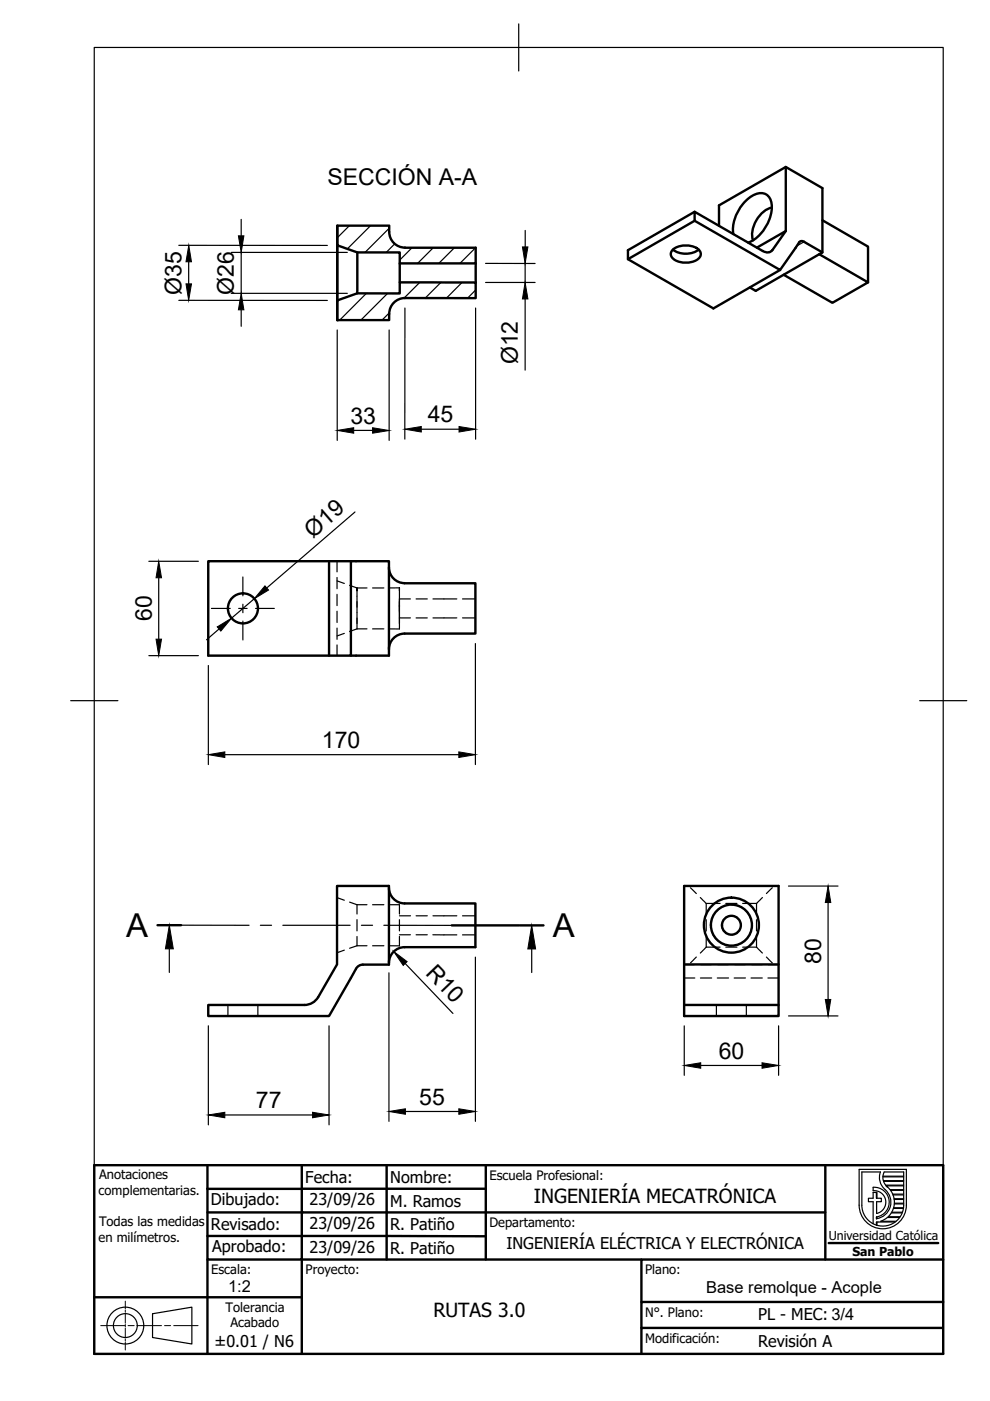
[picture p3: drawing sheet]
<svg xmlns="http://www.w3.org/2000/svg" width="210mm" height="297mm" viewBox="0 0 210 297" stroke-linecap="round" stroke-linejoin="round" font-family="sans-serif">
<!-- layer: Visible -->
<g fill="none" stroke="#000" stroke-width=".51">
<path d="M166.6 35.4l-14.2 8.1v4.4M71.5 52v11.7M71.5 47.8v20.1M75.8 53.5l-.1 8.7M84.8 55.8v4.1M85.9 52.5a3.3 3.3 0 0 1-3.4-3.3v-1.4h-11v4.2l4.3 1.5h9v2.3h16.1v-3.3h-15M100.9 55.8v4.1M142.7 52.9a4.7 4.7 0 0 0 5.4 0M142.7 52.9a4.4 4.4 0 0 1 5.7 .4 1.56 1.56 0 0 1-1.3 2.1 4.3 4.3 0 0 1-4.7-.9 1.19 1.19 0 0 1 .3-1.6zM147.3 44.9l-14.2 8.2v1.9l18.2 10.4 14.1-8.2M147.3 46.8l-14.2 8.2M155.5 49.6a8.4 8.4 0 0 1 5.2-8.6 2.45 2.45 0 0 1 2.9 3 8.7 8.7 0 0 1-5 7.4"/>
<path d="M163.7 44a6 6 0 0 0-4 6.9M166.6 49l-6.1 3.5M173.7 53.9l10.3 6-7.5 4.3-10.3-5.9M174.4 53.5l-3.9-2.2a.73 .73 0 0 0-1.1 .1l-4 5.8-18.1-10.4v-1.9l14.4 8.3a1.52 1.52 0 0 0 2.1-.2l2.8-4v-13.6l7.8 4.5v13.6l-14.2 8.2-1.2-.8M174.4 46.7l9.6 5.6v7.6M71.5 63.7l4.2-1.5h9.1v-2.3h16.1v3.3h-15a3.4 3.4 0 0 0-3.4 3.3v1.4h-11zM69.8 119v20M74.4 119h-30.2v20h30.2v-20h8.1v20h-8.1M82.5 120.3a3.3 3.3 0 0 0 3.3 3.3M85.8 123.7h15v10.6h-15M85.8 134.3a3.3 3.3 0 0 0-3.3 3.4M82.5 188.2a3.3 3.3 0 0 0 3.3 3.3"/>
<path d="M85.8 191.5h15v9.3h-15M145.1 187.8h20v27.6h-20zM67.5 211.4a3.3 3.3 0 0 1-2.9 1.7h-20.4v2.3h25.6l5.7-10 .5-.5 1-.4h5.5v-16.7h-11v16.7l-4 6.9M85.8 200.8a3.3 3.3 0 0 0-3.3 3.3M145.1 204.5h20M145.1 213.1h20"/>
<circle cx="51.5" cy="129" r="3.2"/>
<circle cx="155.1" cy="196.1" r="5.8"/>
<circle cx="155.1" cy="196.2" r="2"/>
<circle cx="155.1" cy="196.1" r="4.4"/>
</g>
<!-- layer: Hidden -->
<g fill="none" stroke="#000" stroke-width=".25">
<path d="M71.5 119v2.2M71.5 122.4v2.4M71.5 126v2.4M71.5 129.6v2.4M71.5 133.2v2.4M71.5 136.7v2.3M71.5 123.2l1.5 .5M73 134.3l-1.5 .5M74.1 124.1l1.6 .6h2.1M75.7 131v2.3M75.7 127.6v4.6M75.7 125.3v-.6v4"/>
<path d="M75.7 133.3l-1.6 .6M75.7 133.3h2.1M79 124.7h2.4M79 133.3h2.4M84.7 128.3v2.7M84.7 131v2.4l-2.1-.1M84.7 127.5v4.7M84.7 125.2v-.6v4.1M84.7 131h2.3M84.7 124.6l-2.1 .1M87 127h-2.3v2.7M88.2 127h2.4"/>
<path d="M88.2 131h2.4M91.8 127h5.1M91.8 131h5.1M98.1 127h2.7M98.1 131h2.7M71.5 190.3l1.5 .6M74.1 191.3l1.6 .5M75.7 191.8v2M75.7 195v2.4M75.7 198.6v1.9M75.7 191.8h2.1M79 191.8h2.4"/>
<path d="M82.6 191.8h2.1v2M84.7 195v2.4M84.7 198.6v1.9h-2.1M84.7 194.2h2.3M84.7 198.2h2.3M88.2 194.2h2.4M88.2 198.2h2.4M91.8 198.2h5.1M91.8 194.2h5.1M98.1 194.2h2.7M98.1 198.2h2.7M146.4 188.2l1.2 1.2"/>
<path d="M148.5 190.3l1.2 1.2v2.3M149.7 195v2.4M149.7 198.6v2.2M149.7 191.5h3M150.9 197.3l.4 1.1 .7 .8M151.3 194l-.4 1-.2 1.2M152.9 199.9l.7 .4 1.4 .2M153.1 196.2l.2 1 .8 .7M153.9 191.5h2.4M153.9 192l-.8 .3-1.1 .8M155.1 194.2l-1.1 .3-.7 .7M155.1 191.8l.9 .1 1.2 .5"/>
<path d="M156.1 194.4l.6 .6 .4 1.2M156.8 197.2l-.8 .8-.9 .2M157.5 191.5h2.9M158.1 193.1l.7 .8 .5 1.2M158.1 199.2l-1 .8-.9 .4M159.4 196.2l-.1 1.1-.5 1.1M160.4 191.5v2.3M160.4 195v2.4M160.4 198.6v2.2M161.6 190.3l-1.2 1.2M163.7 188.2l-1.2 1.2M48.3 213.1v2.3"/>
<path d="M54.7 213.1v2.3M73 201.5l-1.5 .5M75.7 200.5l-1.6 .5M75.7 200.5h2.1M79 200.5h2.4M145.1 207.4h2.2M145.1 204.5h2.2M147.6 202.9l-1.2 1.3M148.5 207.4h2.4M148.5 204.5h2.4M149.7 200.8l-1.2 1.3M149.7 200.8h3"/>
<path d="M151.9 213.1v2.3M152.1 207.4h2.4M152.1 204.5h2.4M153.9 200.8h2.4M155.7 207.4h2.4M155.7 204.5h2.4M157.5 200.8h2.9M158.2 213.1v2.3M159.2 207.4h2.4M159.2 204.5h2.4M160.4 200.8l1.2 1.3M162.5 202.9l1.2 1.3"/>
<path d="M162.8 207.4h2.3M162.8 204.5h2.3"/>
</g>
<!-- layer: Visible Narrow -->
<path d="M163.8 53l-.9 .5M170.5 51.3l-1.5 .8" fill="none" stroke="#000" stroke-width=".25"/>
<!-- layer: Visible -->
<circle cx="71.5" cy="67.9" r=".25" fill="#000"/>
<!-- layer: Title (ISO) -->
<g fill="none" stroke="#000" stroke-width=".51">
<path d="M20 247h180v40h-180zM44 252.1v14.9h20v-9.9h-20M44 252.1h20M44 247v5.1M64 252h39M64 252.1v5h111M64 247v5.1M82 247v20M103 252.1v14.9M103 247v5.1M175 247v20M20 275h44"/>
<path d="M44 262.1h59M44 267v20M136 267h-72v20M175.7 263.6h23.2M200 276h-64v5.5M200 267h-64v9M199.9 281.5h-63.9v5.5"/>
</g>
<circle cx="64" cy="257.1" r=".25" fill="#000"/>
<g fill="none" stroke="#000" stroke-width=".25">
<path d="M32.3 278.5l8.4-1.4v7.9l-8.4-1.4z"/>
<circle cx="26.6" cy="281" r="3.9"/>
<circle cx="26.6" cy="281" r="2.53"/>
</g>
<path d="M26.6 275.9v1.6M26.6 277.7v.5M26.6 278.5v2.1M21.4 281.1h5.1M26.6 280.8v.5M26.6 281.6v2M26.6 283.9v.5M26.6 284.6v1.6M27.2 281.1h1.2M29.1 281.1h5.1M34.9 281.1h1.3M36.8 281.1h5.2" fill="none" stroke="#000" stroke-width=".21"/>
<!-- layer: TITLEBLOCK -->
<g fill="none" stroke="#000" stroke-width=".25">
<path d="M182.2 247.9h10v7.6a5 5 0 0 1-5 5 5 5 0 0 1-5-5zM185.9 257.3v-2.5h1v-.8h-1v-1.2h-.8v1.2h-1v.8h1v4.7M185.9 258v.4M185.9 259.1v.7M185.9 257.3a2.44 2.44 0 0 0 1.9-2.8 2.44 2.44 0 0 0-2.7-2v-.8a3.2 3.2 0 0 1 3.4 2.8 3.2 3.2 0 0 1-2.6 3.5M187.2 249.4l.3-.9h4.1v.9h-4.4M187.3 250.3l-.1-.8h4.4v.8h-4.3M187.6 252.2a3.5 3.5 0 0 1 1.2 3.7 3.5 3.5 0 0 1-2.9 2.5M187.6 252.2a3.3 3.3 0 0 1-.9-3.7h-4v7a4.4 4.4 0 0 0 2.5 4 4.4 4.4 0 0 0 4.6-.4h-3.9M187.8 251.3l-.5-.8h4.3v.8h-3.8M187.9 251.4h3.7v.8h-2.9l-.6-.6M188.1 258.1l-1.4 .8h3.3l.8-.8h-2.6"/>
<path d="M189 257.2h2.3l-.4 .8h-2.6zM189.3 253.2h2.3v-.8h-2.8l.5 .8M189.3 253.3l2.3 .1v.8l-2-.1zM189.4 256.2h2.1l-.2 .8h-2.2zM189.6 255.3h2v.8h-2.1zM189.6 255.1v-.8h2v.8h-2"/>
</g>
<path d="M185.9 252.8v1.2M185.9 258v.4M185.9 259.1v.7M187.9 251.4l.2 .2" fill="none" stroke="#000" stroke-width=".36"/>
<!-- layer: BORDER -->
<path d="M20 10.1h180v276.9h-180zM110 5.1v10M15 148.6h10M195 148.6h10" fill="none" stroke="#000" stroke-width=".25"/>
<!-- layer: Smart Centers -->
<path d="M44.8 129h4M50.6 129h1.8M51.5 122.3v4M51.5 128.1v1.8M51.5 131.7v4M54.2 129h4" fill="none" stroke="#000" stroke-width=".25"/>
<!-- layer: Hatching -->
<g fill="none" stroke="#000" stroke-width=".25">
<path d="M74.1 47.9l-2.6 2.5M78.5 47.9l-4.9 4.9M82.5 48.4l-5.1 5.1M83.7 51.7l-1.8 1.8M87.4 52.5l-2.6 2.6M89 59.9l-3.3 3.3M91.8 52.5l-3.3 3.4M93.5 59.9l-3.3 3.3M96.3 52.5l-3.3 3.3M98 59.9l-3.3 3.3M100.8 52.5l-3.3 3.3M71.8 63.6l-.3 .3"/>
<path d="M77.7 62.2l-5.7 5.7M82.2 62.2l-5.7 5.7M82.5 66.4l-1.5 1.5M100.8 61.5l-1.7 1.7"/>
</g>
<!-- layer: Section Lines -->
<path d="M33.4 196.2h5M95.8 196.2h14.2M110.2 196.2h5" fill="none" stroke="#000" stroke-width=".51"/>
<path d="M38.4 196.2h14.4M55.2 196.2h2.4M60 196.2h14.2M76.6 196.2h2.4M81.4 196.2h14.4M110 196.2h.2M35.9 201.2v5M112.7 201.2v5" fill="none" stroke="#000" stroke-width=".25"/>
<path d="M35.9 196.2l.8 5h-1.6zM112.7 196.2l.9 5h-1.7z" fill="#000" stroke="#000" stroke-width=".21"/>
<!-- layer: FD_Dimensions -->
<g fill="none" stroke="#000" stroke-width=".25">
<path d="M37.9 52h31.5M40 55.5v4.7M49 53.5h24.6M51.1 46.5v3.5M51.1 53.5v8.7M103 55.8l10.5 .1M103 59.9h10.5M111.3 55.9v4M111.4 48.9v3.5M37.9 63.7h31.5M49 62.2h24.6M51.1 65.7v3.5"/>
<path d="M71.5 70v23.4M82.5 70v23.4M85.9 65.3l-.1 27.8M100.8 65.3v27.8M111.3 63.4v15.1M75 91.3h4M89.3 91h8M31.6 119h10.5M75.3 108.5l-18.7 16.2M31.6 139h10.5M33.7 122.5v13M46.4 133.4l-2.6 2.2"/>
<path d="M53.9 126.9l-4.8 4.2M100.8 136.4v25.7M44.2 141.1v21M47.7 160h49.6M167.2 187.9h10.5M175.6 191.4v20.5M44.2 217.5v21M69.8 217.5v21M82.5 206.3v31.5M85.9 204.3l10.1 10.6M100.8 202.9v34.9M145.1 217.5v10.5"/>
<path d="M165.1 217.5v10.5M167.2 215.4h10.5M47.7 236.4h18.6M86 235.7h11.3M148.6 225.9h13"/>
</g>
<g fill="#000" stroke="#000" stroke-width=".21">
<path d="M40 52l.6 3.5h-1.2zM50.5 50h1.2l-.6 3.5zM110.8 52.4h1.1l-.6 3.5zM39.4 60.2h1.2l-.6 3.5zM51.1 62.2l.6 3.5h-1.2zM111.3 59.9l.6 3.5h-1.1zM71.5 91.3l3.5-.6v1.1zM79 90.7l3.5 .6-3.5 .5zM85.8 91l3.5-.6v1.2zM97.3 90.4l3.5 .6-3.5 .6zM33.7 119l.5 3.5h-1.1zM33.1 135.5h1.1l-.5 3.5z"/>
<path d="M46.1 132.9l3-1.8-2.3 2.7zM56.2 124.2l.7 .9-3 1.8zM44.2 160l3.5-.6v1.2zM97.3 159.4l3.5 .6-3.5 .6zM175.6 187.9l.5 3.5h-1.1zM83.5 201.7l2.8 2.2-.8 .8zM175 211.9h1.1l-.5 3.5zM44.2 236.4l3.5-.6v1.2zM66.3 235.8l3.5 .6-3.5 .6zM82.5 235.7l3.5-.6v1.1zM97.3 235.1l3.5 .6-3.5 .5zM145.1 225.9l3.5-.6v1.2z"/>
<path d="M161.6 225.3l3.5 .6-3.5 .6z"/>
</g>
<g font-size="7">
<text x="26.7" y="198.7">A</text>
<text x="117.2" y="198.7">A</text>
</g>
<g font-size="4.9">
<text x="69.4" y="39.2">SECCIÓN A-A</text>
<text x="38.5" y="62.5" transform="rotate(-90 38.5 62.5)">Ø35</text>
<text x="49.6" y="62.4" transform="rotate(-90 49.6 62.4)">Ø26</text>
<text x="109.8" y="77.3" transform="rotate(-90 109.8 77.3)">Ø12</text>
<text x="74.3" y="89.8">33</text>
<text x="90.7" y="89.5">45</text>
<text x="66.4" y="114.2" transform="rotate(-41 66.4 114.2)">Ø19</text>
<text x="32.2" y="131.7" transform="rotate(-90 32.2 131.7)">60</text>
<text x="68.2" y="158.5">170</text>
<text x="90.1" y="206.5" transform="rotate(46 90.1 206.5)">R10</text>
<text x="174.1" y="204.3" transform="rotate(-90 174.1 204.3)">80</text>
<text x="152.4" y="224.4">60</text>
<text x="54.3" y="235">77</text>
<text x="88.9" y="234.2">55</text>
</g>
<g font-size="4.1">
<text x="113.2" y="255.1">INGENIERÍA MECATRÓNICA</text>
<text x="91.9" y="279.1">RUTAS 3.0</text>
</g>
<g font-size="3.5">
<text x="48.3" y="273.9">1:2</text>
<text x="149.7" y="274.1">Base remolque - Acople</text>
</g>
<g font-size="3.4">
<text x="64.7" y="250.8">Fecha:</text>
<text x="82.7" y="250.8">Nombre:</text>
<text x="44.7" y="255.5">Dibujado:</text>
<text x="65.6" y="255.6">23/09/26</text>
<text x="82.7" y="255.9">M. Ramos</text>
<text x="44.7" y="260.8">Revisado:</text>
<text x="65.6" y="260.6">23/09/26</text>
<text x="82.7" y="260.8">R. Patiño</text>
<text x="45" y="265.5">Aprobado:</text>
<text x="65.6" y="265.6">23/09/26</text>
<text x="82.7" y="265.8">R. Patiño</text>
<text x="107.4" y="264.7">INGENIERÍA ELÉCTRICA Y ELECTRÓNICA</text>
<text x="160.7" y="279.8">PL - MEC: 3/4</text>
<text x="45.5" y="285.5">±0.01 / N6</text>
<text x="160.7" y="285.7">Revisión A</text>
</g>
<g font-size="2.8">
<text x="21" y="250.1">Anotaciones</text>
<text x="103.8" y="250.2">Escuela Profesional:</text>
<text x="20.9" y="253.4">complementarias.</text>
<text x="20.9" y="263.2">en milímetros.</text>
<text x="21" y="259.9">Todas las medidas</text>
<text x="103.8" y="260.1">Departamento:</text>
<text x="44.8" y="270.1">Escala:</text>
<text x="64.8" y="270.1">Proyecto:</text>
<text x="136.8" y="270.1">Plano:</text>
<text x="47.8" y="278.1">Tolerancia</text>
<text x="48.9" y="281.4">Acabado</text>
<text x="136.8" y="279.1">N°. Plano:</text>
<text x="136.8" y="284.8">Modificación:</text>
</g>
<g font-size="2.6">
<text x="175.7" y="263">Universidad Católica</text>
<text x="180.7" y="266.2">San Pablo</text>
</g>
</svg>
